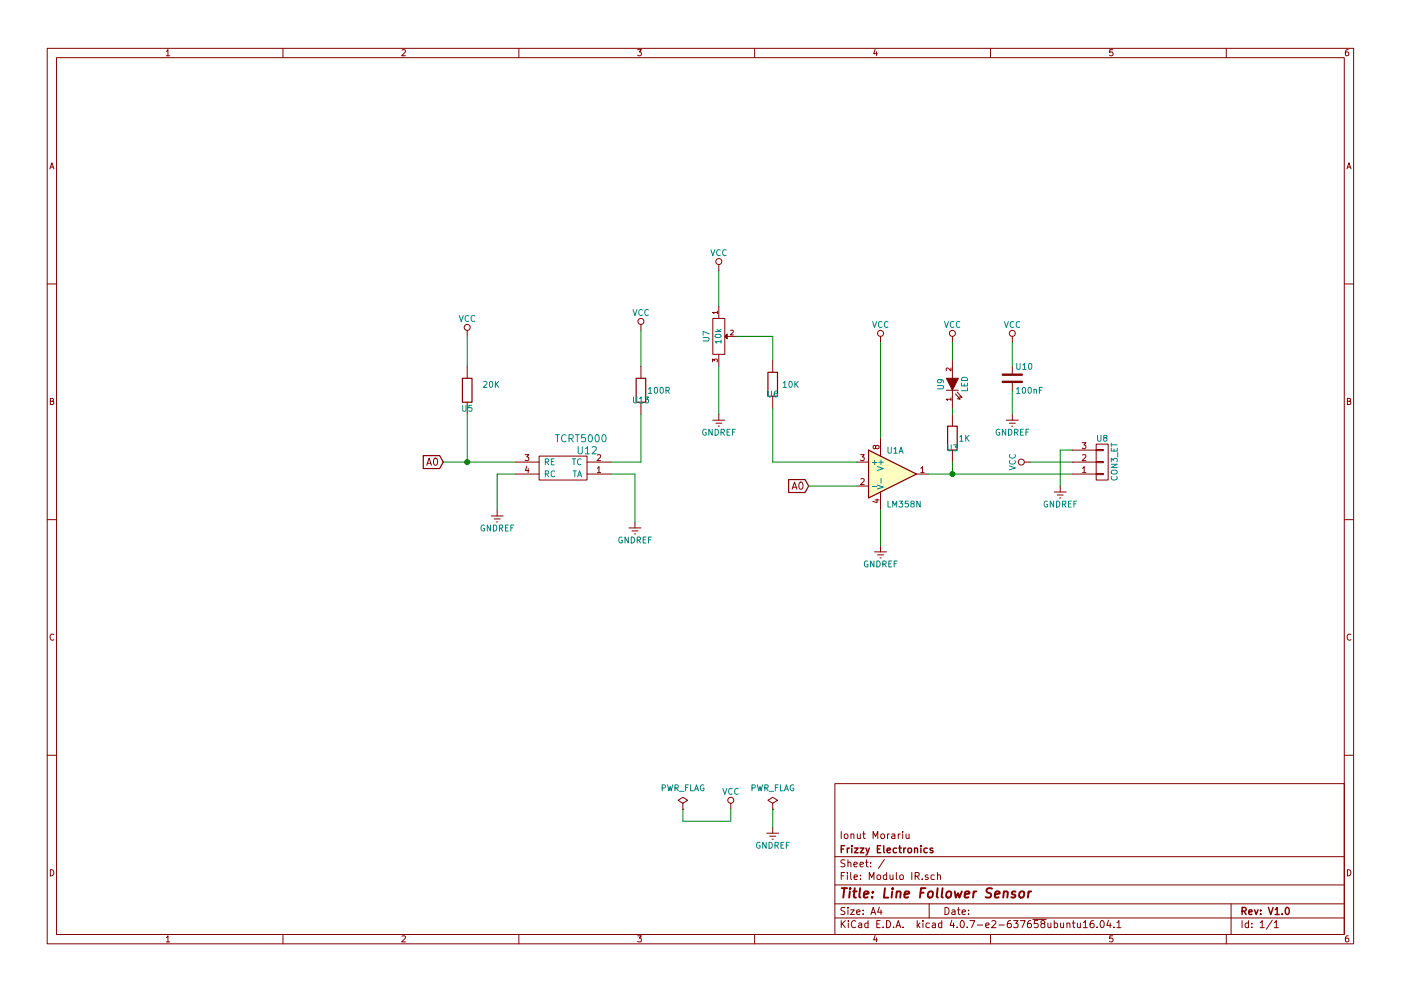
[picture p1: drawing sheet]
EESchema Schematic File Version 2
LIBS:Modulo IR-rescue
LIBS:74xgxx
LIBS:74xx
LIBS:5050_ws2811
LIBS:a4988-module
LIBS:ac-dc
LIBS:acs712
LIBS:actel
LIBS:adafruit
LIBS:adc-dac
LIBS:adxl345
LIBS:allegro
LIBS:Altera
LIBS:AMS1117
LIBS:analog_devices
LIBS:analog_switches
LIBS:ant
LIBS:at24c64
LIBS:atmel
LIBS:audio
LIBS:battery_management
LIBS:Battery_Management
LIBS:bbd
LIBS:bc56-12EWA
LIBS:bosch
LIBS:Bosch
LIBS:brooktre
LIBS:CH340G_D-SUN-V3.0-cache
LIBS:cmos4000
LIBS:cmos_ieee
LIBS:conn
LIBS:Connector
LIBS:contrib
LIBS:cp2103
LIBS:CP2102
LIBS:cypress
LIBS:dc-dc
LIBS:Decawave
LIBS:device
LIBS:dht11
LIBS:digital-audio
LIBS:diode
LIBS:Diode
LIBS:display
LIBS:Display
LIBS:driver_gate
LIBS:dsp
LIBS:DSP_Microchip_DSPIC33
LIBS:elec-unifil
LIBS:er-oled-ssd1306
LIBS:ESD_Protection
LIBS:esp8266ex
LIBS:esp8266-module
LIBS:ESP8266
LIBS:Espressif
LIBS:fe
LIBS:FPGA_Actel
LIBS:frizzy_ICs
LIBS:ft232rq
LIBS:ftdi
LIBS:Gajda_opto
LIBS:GeekAmmo
LIBS:gennum
LIBS:graphic
LIBS:Graphic
LIBS:GS6300
LIBS:gy-a4988_module
LIBS:hc11
LIBS:hc541
LIBS:hc-05
LIBS:HC164
LIBS:hlk-rm04
LIBS:infineon
LIBS:intel
LIBS:interface
LIBS:intersil
LIBS:ir
LIBS:irf7907
LIBS:isp_6p
LIBS:l298n
LIBS:L9110
LIBS:LargeKickstarter
LIBS:Lattice
LIBS:LED
LIBS:LEM
LIBS:LilyPad-Wearables
LIBS:linear
LIBS:LM2575
LIBS:Logic_74xgxx
LIBS:Logic_74xx
LIBS:Logic_CMOS_4000
LIBS:Logic_CMOS_IEEE
LIBS:logic_programmable
LIBS:Logic_TTL_IEEE
LIBS:logo
LIBS:logo-azura-wrench
LIBS:lt1129cst
LIBS:M25P05
LIBS:max
LIBS:max1538
LIBS:maxim
LIBS:mcp1640
LIBS:mcp1640b
LIBS:mcp73831
LIBS:MCP3208
LIBS:MCU_Microchip_PIC10
LIBS:MCU_Microchip_PIC12
LIBS:MCU_Microchip_PIC16
LIBS:MCU_Microchip_PIC18
LIBS:MCU_Microchip_PIC24
LIBS:MCU_Microchip_PIC32
LIBS:MCU_NXP_Kinetis
LIBS:MCU_NXP_LPC
LIBS:MCU_NXP_S08
LIBS:MCU_Parallax
LIBS:MCU_ST_STM8
LIBS:MCU_ST_STM32
LIBS:MCU_Texas_MSP430
LIBS:mechanical
LIBS:Mechanical
LIBS:memory
LIBS:microchip
LIBS:microchip_dspic33dsc
LIBS:microchip_pic10mcu
LIBS:microchip_pic12mcu
LIBS:microchip_pic16mcu
LIBS:microchip_pic18mcu
LIBS:microchip_pic32mcu
LIBS:microcontrollers
LIBS:miniusb
LIBS:modules
LIBS:Motor
LIBS:motor_drivers
LIBS:motorola
LIBS:motors
LIBS:mp2109dq
LIBS:MP2307DN
LIBS:mpu9250
LIBS:msp430
LIBS:na10-psu
LIBS:nordicsemi
LIBS:nrf24l01
LIBS:nxp
LIBS:nxp_armmcu
LIBS:OF5032
LIBS:onsemi
LIBS:opto
LIBS:Oscillators
LIBS:philips
LIBS:pl2303
LIBS:pogopin
LIBS:power
LIBS:powerint
LIBS:powerjack
LIBS:Power_Management
LIBS:pspice
LIBS:pt4115
LIBS:references
LIBS:regul
LIBS:Relay
LIBS:relays
LIBS:RF_Bluetooth
LIBS:rfcom
LIBS:RFSolutions
LIBS:RJ45-ENCODER
LIBS:rtl8196
LIBS:rv3029c2
LIBS:Sensor_Current
LIBS:Sensor_Humidity
LIBS:sensors
LIBS:silabs
LIBS:siliconi
LIBS:smd oscillator
LIBS:songle_relay
LIBS:SparkFun-Aesthetics
LIBS:SparkFun-AnalogIC
LIBS:SparkFun-Boards
LIBS:SparkFun-Capacitors
LIBS:SparkFun-Connectors
LIBS:SparkFun-DigitalIC
LIBS:SparkFun-DiscreteSemi
LIBS:SparkFun-Displays
LIBS:SparkFun-Electromechanical
LIBS:SparkFun-FreqCtrl
LIBS:SparkFun-LED
LIBS:SparkFun-Passives
LIBS:SparkFun-PowerIC
LIBS:SparkFun-Resistors
LIBS:SparkFun-Retired
LIBS:SparkFun-RF
LIBS:SparkFun-Sensors
LIBS:spiflash_16m
LIBS:st1s10
LIBS:stc12c5a60s2
LIBS:stepper_drivers
LIBS:stm8
LIBS:stm32
LIBS:STM32F100RBT6B
LIBS:stpdn
LIBS:supertex
LIBS:Switch
LIBS:switches
LIBS:tcs3200d
LIBS:tda5144
LIBS:Teensy_3_and_LC_Series_Boards_v1.1
LIBS:test
LIBS:texas
LIBS:texas-msp
LIBS:tlv70233
LIBS:tp4056
LIBS:transf
LIBS:Transformer
LIBS:Transistor
LIBS:transistors
LIBS:triac_thyristor
LIBS:ts812c
LIBS:ttl_ieee
LIBS:usb_a
LIBS:usb-a-pcb
LIBS:usb_ax2
LIBS:User-Submitted
LIBS:Valve
LIBS:valves
LIBS:video
LIBS:w25q32bv
LIBS:wiznet
LIBS:Worldsemi
LIBS:xc3s100etq144
LIBS:xc3s500evq100
LIBS:xc6slx9-tqg144
LIBS:XC9572-TQ100
LIBS:Xicor
LIBS:xilinx
LIBS:xilinx-artix7
LIBS:xilinx-kintex7
LIBS:xilinx_spartan3_virtex4_and_5
LIBS:xilinx-spartan6
LIBS:xilinx-virtex5
LIBS:xilinx-virtex6
LIBS:xilinx-virtex7
LIBS:zetex
LIBS:Zilog
LIBS:рэс-49
LIBS:тпг-1
LIBS:Modulo IR-cache
EELAYER 25 0
EELAYER END
$Descr A4 11693 8268
encoding utf-8
Sheet 1 1
Title "Line Follower Sensor"
Date ""
Rev "V1.0"
Comp "Frizzy Electronics"
Comment1 "Ionut Morariu"
Comment2 ""
Comment3 ""
Comment4 ""
$EndDescr
$Comp
L LM358N U1
U 1 1
P 7450 3950
F 0 "U1" H 7400 4150 50  0000 L CNN
F 1 "LM358N" H 7400 3700 50  0000 L CNN
F 2 "lib_fp:SOIC-8-N" H 7450 3950 50  0001 C CNN
F 3 "" H 7450 3950 50  0000 C CNN
	1    7450 3950
	1    0    0    -1  
$EndComp
$Comp
L TCRT5000 U12
U 1 1
P 4700 3900
F 0 "U12" H 4900 4050 60  0000 C CNN
F 1 "TCRT5000" H 4850 4150 60  0000 C CNN
F 2 "lib_fp:TCRT5000" H 5550 4800 60  0001 C CNN
F 3 "" H 5550 4800 60  0000 C CNN
	1    4700 3900
	1    0    0    -1  
$EndComp
$Comp
L VCC #PWR01
U 1 1
P 3900 2800
F 0 "#PWR01" H 3900 2650 50  0001 C CNN
F 1 "VCC" H 3900 2950 50  0000 C CNN
F 2 "" H 3900 2800 50  0000 C CNN
F 3 "" H 3900 2800 50  0000 C CNN
	1    3900 2800
	1    0    0    -1  
$EndComp
$Comp
L R U5
U 1 1
P 3900 3250
F 0 "U5" V 4050 3250 50  0000 C CNN
F 1 "20K" V 3850 3450 50  0000 C CNN
F 2 "lib_fp:R_0805" V 3830 3250 50  0001 C CNN
F 3 "" H 3900 3250 50  0000 C CNN
	1    3900 3250
	0    1    1    0   
$EndComp
$Comp
L GNDREF #PWR02
U 1 1
P 4150 4250
F 0 "#PWR02" H 4150 4000 50  0001 C CNN
F 1 "GNDREF" H 4150 4100 50  0000 C CNN
F 2 "" H 4150 4250 50  0000 C CNN
F 3 "" H 4150 4250 50  0000 C CNN
	1    4150 4250
	1    0    0    -1  
$EndComp
$Comp
L GNDREF #PWR03
U 1 1
P 5300 4350
F 0 "#PWR03" H 5300 4100 50  0001 C CNN
F 1 "GNDREF" H 5300 4200 50  0000 C CNN
F 2 "" H 5300 4350 50  0000 C CNN
F 3 "" H 5300 4350 50  0000 C CNN
	1    5300 4350
	1    0    0    -1  
$EndComp
$Comp
L R U13
U 1 1
P 5350 3250
F 0 "U13" V 5430 3250 50  0000 C CNN
F 1 "100R" V 5350 3400 50  0000 C CNN
F 2 "lib_fp:R_0805" V 5280 3250 50  0001 C CNN
F 3 "" H 5350 3250 50  0000 C CNN
	1    5350 3250
	0    1    1    0   
$EndComp
Text GLabel 3700 3850 0    60   Input ~ 0
A0
$Comp
L VCC #PWR04
U 1 1
P 5350 2750
F 0 "#PWR04" H 5350 2600 50  0001 C CNN
F 1 "VCC" H 5350 2900 50  0000 C CNN
F 2 "" H 5350 2750 50  0000 C CNN
F 3 "" H 5350 2750 50  0000 C CNN
	1    5350 2750
	1    0    0    -1  
$EndComp
$Comp
L POT-RESCUE-Modulo_IR U7
U 1 1
P 6000 2800
F 0 "U7" H 6000 2700 50  0000 C CNN
F 1 "10k" H 6000 2800 50  0000 C CNN
F 2 "lib_fp:Potentiometer_Trimmer_Bourns_3296W" H 6000 2800 50  0001 C CNN
F 3 "" H 6000 2800 50  0000 C CNN
	1    6000 2800
	0    1    1    0   
$EndComp
$Comp
L VCC #PWR05
U 1 1
P 6000 2250
F 0 "#PWR05" H 6000 2100 50  0001 C CNN
F 1 "VCC" H 6000 2400 50  0000 C CNN
F 2 "" H 6000 2250 50  0000 C CNN
F 3 "" H 6000 2250 50  0000 C CNN
	1    6000 2250
	1    0    0    -1  
$EndComp
$Comp
L GNDREF #PWR06
U 1 1
P 6000 3450
F 0 "#PWR06" H 6000 3200 50  0001 C CNN
F 1 "GNDREF" H 6000 3300 50  0000 C CNN
F 2 "" H 6000 3450 50  0000 C CNN
F 3 "" H 6000 3450 50  0000 C CNN
	1    6000 3450
	1    0    0    -1  
$EndComp
$Comp
L R U6
U 1 1
P 6450 3200
F 0 "U6" V 6530 3200 50  0000 C CNN
F 1 "10K" V 6450 3350 50  0000 C CNN
F 2 "lib_fp:R_0805" V 6380 3200 50  0001 C CNN
F 3 "" H 6450 3200 50  0000 C CNN
	1    6450 3200
	0    1    1    0   
$EndComp
$Comp
L VCC #PWR07
U 1 1
P 7350 2850
F 0 "#PWR07" H 7350 2700 50  0001 C CNN
F 1 "VCC" H 7350 3000 50  0000 C CNN
F 2 "" H 7350 2850 50  0000 C CNN
F 3 "" H 7350 2850 50  0000 C CNN
	1    7350 2850
	1    0    0    -1  
$EndComp
$Comp
L GNDREF #PWR08
U 1 1
P 7350 4550
F 0 "#PWR08" H 7350 4300 50  0001 C CNN
F 1 "GNDREF" H 7350 4400 50  0000 C CNN
F 2 "" H 7350 4550 50  0000 C CNN
F 3 "" H 7350 4550 50  0000 C CNN
	1    7350 4550
	1    0    0    -1  
$EndComp
$Comp
L VCC #PWR09
U 1 1
P 7950 2850
F 0 "#PWR09" H 7950 2700 50  0001 C CNN
F 1 "VCC" H 7950 3000 50  0000 C CNN
F 2 "" H 7950 2850 50  0000 C CNN
F 3 "" H 7950 2850 50  0000 C CNN
	1    7950 2850
	1    0    0    -1  
$EndComp
$Comp
L LED-RESCUE-Modulo_IR U9
U 1 1
P 7950 3200
F 0 "U9" H 7950 3300 50  0000 C CNN
F 1 "LED" H 7950 3100 50  0000 C CNN
F 2 "lib_fp:LED_0805" H 7950 3200 50  0001 C CNN
F 3 "" H 7950 3200 50  0000 C CNN
	1    7950 3200
	0    -1   -1   0   
$EndComp
$Comp
L R U3
U 1 1
P 7950 3650
F 0 "U3" V 8030 3650 50  0000 C CNN
F 1 "1K" V 7950 3750 50  0000 C CNN
F 2 "lib_fp:R_0805" V 7880 3650 50  0001 C CNN
F 3 "" H 7950 3650 50  0000 C CNN
	1    7950 3650
	0    1    1    0   
$EndComp
$Comp
L VCC #PWR010
U 1 1
P 8450 2850
F 0 "#PWR010" H 8450 2700 50  0001 C CNN
F 1 "VCC" H 8450 3000 50  0000 C CNN
F 2 "" H 8450 2850 50  0000 C CNN
F 3 "" H 8450 2850 50  0000 C CNN
	1    8450 2850
	1    0    0    -1  
$EndComp
$Comp
L C U10
U 1 1
P 8450 3150
F 0 "U10" H 8475 3250 50  0000 L CNN
F 1 "100nF" H 8475 3050 50  0000 L CNN
F 2 "lib_fp:R_0805" H 8488 3000 50  0001 C CNN
F 3 "" H 8450 3150 50  0000 C CNN
	1    8450 3150
	1    0    0    -1  
$EndComp
$Comp
L GNDREF #PWR011
U 1 1
P 8450 3450
F 0 "#PWR011" H 8450 3200 50  0001 C CNN
F 1 "GNDREF" H 8450 3300 50  0000 C CNN
F 2 "" H 8450 3450 50  0000 C CNN
F 3 "" H 8450 3450 50  0000 C CNN
	1    8450 3450
	1    0    0    -1  
$EndComp
Text GLabel 6750 4050 0    60   Input ~ 0
A0
$Comp
L VCC #PWR012
U 1 1
P 8600 3850
F 0 "#PWR012" H 8600 3700 50  0001 C CNN
F 1 "VCC" H 8600 4000 50  0000 C CNN
F 2 "" H 8600 3850 50  0000 C CNN
F 3 "" H 8600 3850 50  0000 C CNN
	1    8600 3850
	0    -1   -1   0   
$EndComp
$Comp
L GNDREF #PWR013
U 1 1
P 8850 4050
F 0 "#PWR013" H 8850 3800 50  0001 C CNN
F 1 "GNDREF" H 8850 3900 50  0000 C CNN
F 2 "" H 8850 4050 50  0000 C CNN
F 3 "" H 8850 4050 50  0000 C CNN
	1    8850 4050
	1    0    0    -1  
$EndComp
$Comp
L PWR_FLAG #FLG014
U 1 1
P 5700 6750
F 0 "#FLG014" H 5700 6845 50  0001 C CNN
F 1 "PWR_FLAG" H 5700 6930 50  0000 C CNN
F 2 "" H 5700 6750 50  0000 C CNN
F 3 "" H 5700 6750 50  0000 C CNN
	1    5700 6750
	1    0    0    -1  
$EndComp
$Comp
L VCC #PWR015
U 1 1
P 6100 6750
F 0 "#PWR015" H 6100 6600 50  0001 C CNN
F 1 "VCC" H 6100 6900 50  0000 C CNN
F 2 "" H 6100 6750 50  0000 C CNN
F 3 "" H 6100 6750 50  0000 C CNN
	1    6100 6750
	1    0    0    -1  
$EndComp
$Comp
L PWR_FLAG #FLG016
U 1 1
P 6450 6750
F 0 "#FLG016" H 6450 6845 50  0001 C CNN
F 1 "PWR_FLAG" H 6450 6930 50  0000 C CNN
F 2 "" H 6450 6750 50  0000 C CNN
F 3 "" H 6450 6750 50  0000 C CNN
	1    6450 6750
	1    0    0    -1  
$EndComp
$Comp
L GNDREF #PWR017
U 1 1
P 6450 6900
F 0 "#PWR017" H 6450 6650 50  0001 C CNN
F 1 "GNDREF" H 6450 6750 50  0000 C CNN
F 2 "" H 6450 6900 50  0000 C CNN
F 3 "" H 6450 6900 50  0000 C CNN
	1    6450 6900
	1    0    0    -1  
$EndComp
$Comp
L CON3_ET U8
U 1 1
P 9200 3850
F 0 "U8" H 9200 4050 50  0000 C CNN
F 1 "CON3_ET" V 9300 3850 50  0000 C CNN
F 2 "lib_fp:JST_PH_S3B-PH-K_03x2.00mm_Angled" H 9200 3850 50  0001 C CNN
F 3 "" H 9200 3850 50  0000 C CNN
	1    9200 3850
	1    0    0    -1  
$EndComp
Wire Wire Line
	3700 3850 4300 3850
Connection ~ 3900 3850
Wire Wire Line
	4300 3950 4150 3950
Wire Wire Line
	4150 3950 4150 4250
Wire Wire Line
	5100 3950 5300 3950
Wire Wire Line
	5300 3950 5300 4350
Wire Wire Line
	5350 3850 5100 3850
Wire Wire Line
	5350 3450 5350 3850
Wire Wire Line
	6000 2250 6000 2550
Wire Wire Line
	6000 3050 6000 3450
Wire Wire Line
	6150 2800 6450 2800
Wire Wire Line
	6450 2800 6450 3000
Wire Wire Line
	6450 3850 7150 3850
Wire Wire Line
	6750 4050 7150 4050
Wire Wire Line
	7350 3650 7350 2850
Wire Wire Line
	7950 2850 7950 3000
Connection ~ 7950 3950
Wire Wire Line
	8450 2850 8450 3050
Wire Wire Line
	8450 3250 8450 3450
Wire Wire Line
	8600 3850 8950 3850
Wire Wire Line
	3900 2800 3900 3050
Wire Wire Line
	7350 4250 7350 4550
Wire Wire Line
	6100 6750 6100 6850
Wire Wire Line
	6100 6850 5700 6850
Wire Wire Line
	5700 6850 5700 6750
Wire Wire Line
	6450 6750 6450 6900
Wire Wire Line
	7950 3400 7950 3450
Wire Wire Line
	7950 3850 7950 3950
Wire Wire Line
	6450 3400 6450 3850
Wire Wire Line
	5350 3050 5350 2750
Wire Wire Line
	3900 3450 3900 3850
Wire Wire Line
	7750 3950 8950 3950
Wire Wire Line
	8850 4050 8850 3750
Wire Wire Line
	8850 3750 8950 3750
$EndSCHEMATC
